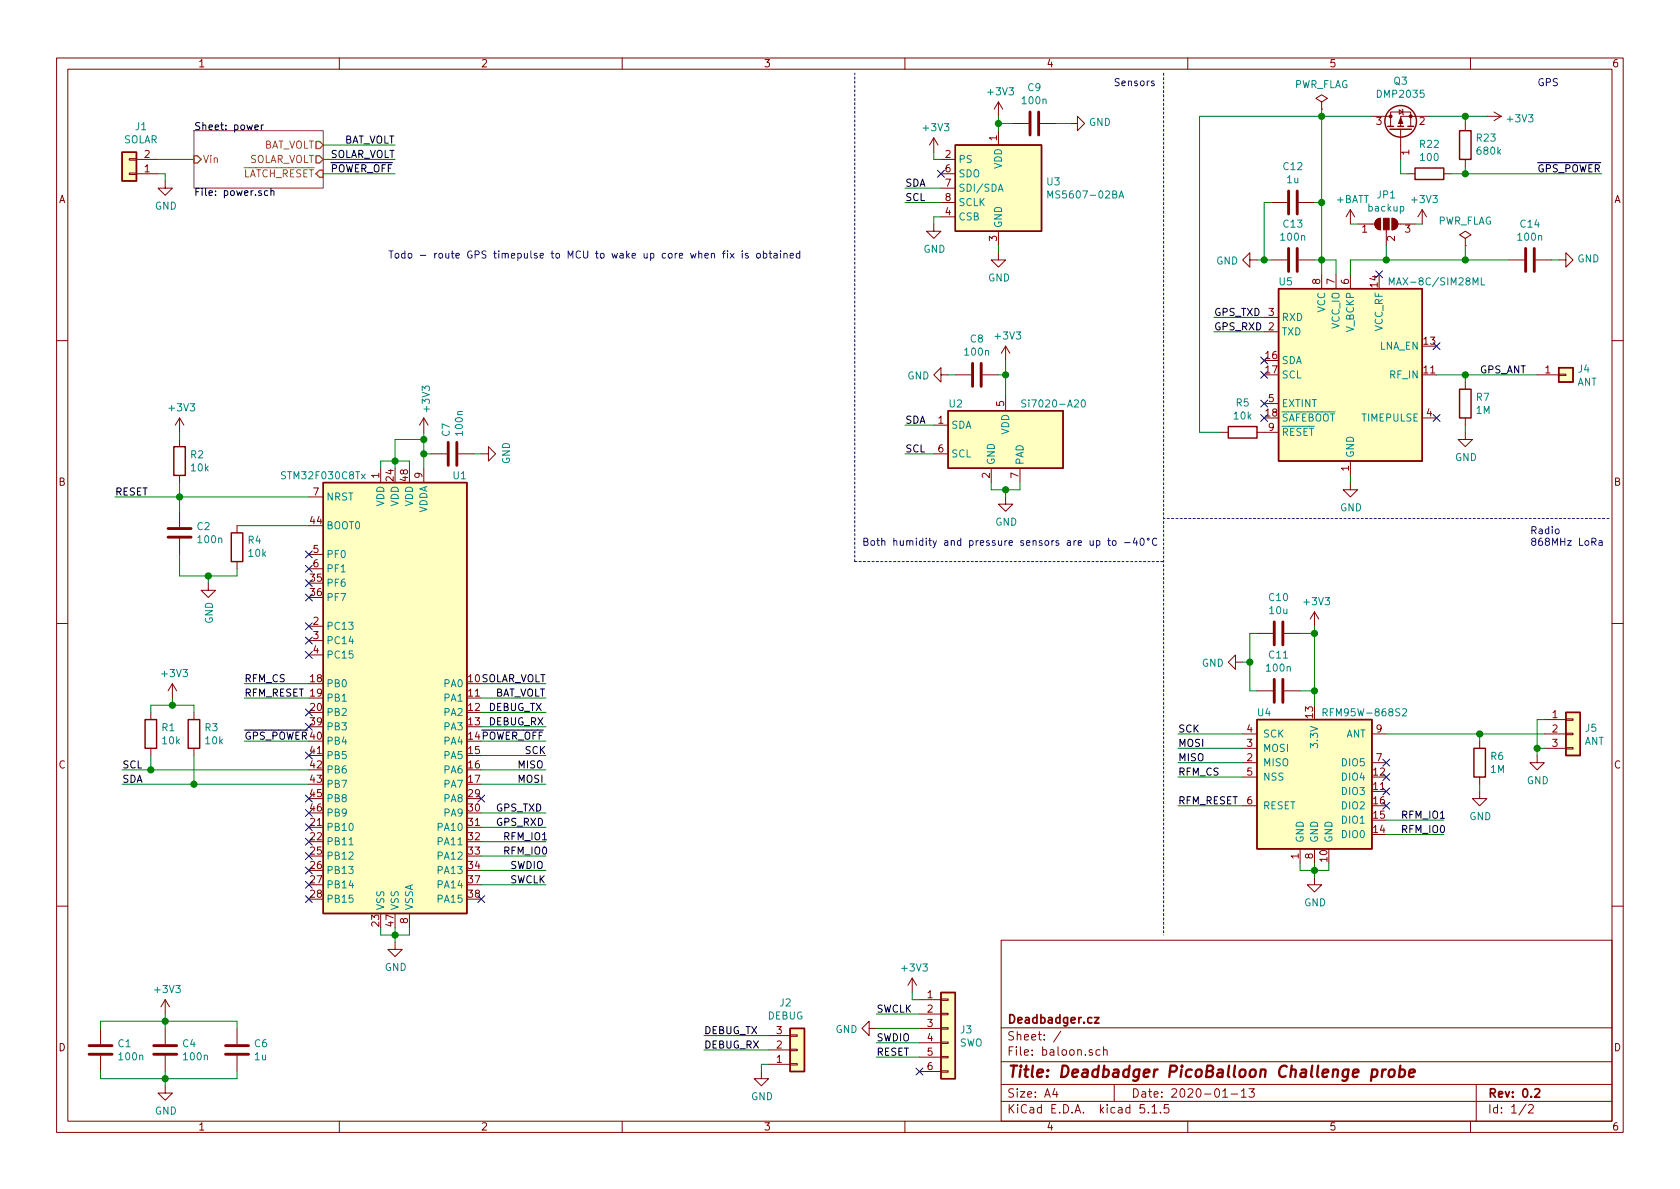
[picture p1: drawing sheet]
EESchema Schematic File Version 4
EELAYER 30 0
EELAYER END
$Descr A4 11693 8268
encoding utf-8
Sheet 1 2
Title "Deadbadger PicoBalloon Challenge probe"
Date "2020-01-13"
Rev "0.2"
Comp "Deadbadger.cz"
Comment1 ""
Comment2 ""
Comment3 ""
Comment4 ""
$EndDescr
$Comp
L Sensor_Pressure:MS5607-02BA U3
U 1 1
P 6950 1300
F 0 "U3" H 7280 1346 50  0000 L CNN
F 1 "MS5607-02BA" H 7280 1255 50  0000 L CNN
F 2 "Package_LGA:LGA-8_3x5mm_P1.25mm" H 6950 1300 50  0001 C CNN
F 3 "https://www.te.com/commerce/DocumentDelivery/DDEController?Action=showdoc&DocId=Data+Sheet%7FMS5607-02BA03%7FB2%7Fpdf%7FEnglish%7FENG_DS_MS5607-02BA03_B2.pdf%7FCAT-BLPS0035" H 6950 1300 50  0001 C CNN
	1    6950 1300
	1    0    0    -1  
$EndComp
$Comp
L power:GND #PWR0101
U 1 1
P 6950 1750
F 0 "#PWR0101" H 6950 1500 50  0001 C CNN
F 1 "GND" H 6955 1577 50  0000 C CNN
F 2 "" H 6950 1750 50  0001 C CNN
F 3 "" H 6950 1750 50  0001 C CNN
	1    6950 1750
	1    0    0    -1  
$EndComp
Wire Wire Line
	6950 1750 6950 1700
$Comp
L power:+3V3 #PWR0102
U 1 1
P 6950 800
F 0 "#PWR0102" H 6950 650 50  0001 C CNN
F 1 "+3V3" H 6965 973 50  0000 C CNN
F 2 "" H 6950 800 50  0001 C CNN
F 3 "" H 6950 800 50  0001 C CNN
	1    6950 800 
	1    0    0    -1  
$EndComp
Wire Wire Line
	6950 800  6950 850 
$Comp
L Device:C C9
U 1 1
P 7200 850
F 0 "C9" V 6948 850 50  0000 C CNN
F 1 "100n" V 7039 850 50  0000 C CNN
F 2 "Capacitor_SMD:C_0603_1608Metric" H 7238 700 50  0001 C CNN
F 3 "~" H 7200 850 50  0001 C CNN
	1    7200 850 
	0    1    1    0   
$EndComp
Wire Wire Line
	7050 850  6950 850 
Connection ~ 6950 850 
Wire Wire Line
	6950 850  6950 900 
$Comp
L power:GND #PWR0103
U 1 1
P 7450 850
F 0 "#PWR0103" H 7450 600 50  0001 C CNN
F 1 "GND" V 7455 722 50  0000 R CNN
F 2 "" H 7450 850 50  0001 C CNN
F 3 "" H 7450 850 50  0001 C CNN
	1    7450 850 
	0    -1   -1   0   
$EndComp
Wire Wire Line
	7450 850  7350 850 
$Comp
L power:GND #PWR0104
U 1 1
P 6500 1550
F 0 "#PWR0104" H 6500 1300 50  0001 C CNN
F 1 "GND" H 6505 1377 50  0000 C CNN
F 2 "" H 6500 1550 50  0001 C CNN
F 3 "" H 6500 1550 50  0001 C CNN
	1    6500 1550
	1    0    0    -1  
$EndComp
Wire Wire Line
	6500 1550 6500 1500
Wire Wire Line
	6500 1500 6550 1500
$Comp
L power:+3V3 #PWR0105
U 1 1
P 6500 1050
F 0 "#PWR0105" H 6500 900 50  0001 C CNN
F 1 "+3V3" H 6515 1223 50  0000 C CNN
F 2 "" H 6500 1050 50  0001 C CNN
F 3 "" H 6500 1050 50  0001 C CNN
	1    6500 1050
	1    0    0    -1  
$EndComp
Wire Wire Line
	6500 1050 6500 1100
Wire Wire Line
	6500 1100 6550 1100
Wire Wire Line
	6550 1300 6300 1300
Text Label 6300 1300 0    50   ~ 0
SDA
Wire Wire Line
	6550 1400 6300 1400
Text Label 6300 1400 0    50   ~ 0
SCL
NoConn ~ 6550 1200
$Comp
L Device:C C13
U 1 1
P 9000 1800
F 0 "C13" V 8748 1800 50  0000 C CNN
F 1 "100n" V 8839 1800 50  0000 C CNN
F 2 "Capacitor_SMD:C_0603_1608Metric" H 9038 1650 50  0001 C CNN
F 3 "~" H 9000 1800 50  0001 C CNN
	1    9000 1800
	0    1    1    0   
$EndComp
$Comp
L Device:C C12
U 1 1
P 9000 1400
F 0 "C12" V 8748 1400 50  0000 C CNN
F 1 "1u" V 8839 1400 50  0000 C CNN
F 2 "Capacitor_SMD:C_0603_1608Metric" H 9038 1250 50  0001 C CNN
F 3 "~" H 9000 1400 50  0001 C CNN
	1    9000 1400
	0    1    1    0   
$EndComp
Wire Wire Line
	9150 1400 9200 1400
Wire Wire Line
	9200 1400 9200 1800
Wire Wire Line
	9150 1800 9200 1800
Connection ~ 9200 1800
Wire Wire Line
	9200 1800 9200 1900
$Comp
L power:GND #PWR0109
U 1 1
P 8750 1800
F 0 "#PWR0109" H 8750 1550 50  0001 C CNN
F 1 "GND" V 8755 1672 50  0000 R CNN
F 2 "" H 8750 1800 50  0001 C CNN
F 3 "" H 8750 1800 50  0001 C CNN
	1    8750 1800
	0    1    1    0   
$EndComp
Wire Wire Line
	8750 1800 8800 1800
Wire Wire Line
	8800 1800 8800 1400
Wire Wire Line
	8800 1400 8850 1400
Connection ~ 8800 1800
Wire Wire Line
	8800 1800 8850 1800
Wire Wire Line
	8800 2300 8450 2300
Text Label 8450 2300 0    50   ~ 0
GPS_RXD
Wire Wire Line
	8800 2200 8450 2200
Text Label 8450 2200 0    50   ~ 0
GPS_TXD
$Comp
L Device:R R5
U 1 1
P 8650 3000
F 0 "R5" V 8443 3000 50  0000 C CNN
F 1 "10k" V 8534 3000 50  0000 C CNN
F 2 "Resistor_SMD:R_0603_1608Metric" V 8580 3000 50  0001 C CNN
F 3 "~" H 8650 3000 50  0001 C CNN
	1    8650 3000
	0    1    1    0   
$EndComp
$Comp
L power:GND #PWR0111
U 1 1
P 9400 3350
F 0 "#PWR0111" H 9400 3100 50  0001 C CNN
F 1 "GND" H 9405 3177 50  0000 C CNN
F 2 "" H 9400 3350 50  0001 C CNN
F 3 "" H 9400 3350 50  0001 C CNN
	1    9400 3350
	1    0    0    -1  
$EndComp
Wire Wire Line
	9400 3350 9400 3300
$Comp
L Connector_Generic:Conn_01x01 J4
U 1 1
P 10900 2600
F 0 "J4" H 10980 2642 50  0000 L CNN
F 1 "ANT" H 10980 2551 50  0000 L CNN
F 2 "Connector_Wire:SolderWirePad_1x01_Drill1mm" H 10900 2600 50  0001 C CNN
F 3 "~" H 10900 2600 50  0001 C CNN
	1    10900 2600
	1    0    0    -1  
$EndComp
Wire Wire Line
	10700 2600 10200 2600
$Comp
L Device:R R7
U 1 1
P 10200 2800
F 0 "R7" H 10270 2846 50  0000 L CNN
F 1 "1M" H 10270 2755 50  0000 L CNN
F 2 "Resistor_SMD:R_0603_1608Metric" V 10130 2800 50  0001 C CNN
F 3 "~" H 10200 2800 50  0001 C CNN
	1    10200 2800
	1    0    0    -1  
$EndComp
$Comp
L power:GND #PWR0112
U 1 1
P 10200 3000
F 0 "#PWR0112" H 10200 2750 50  0001 C CNN
F 1 "GND" H 10205 2827 50  0000 C CNN
F 2 "" H 10200 3000 50  0001 C CNN
F 3 "" H 10200 3000 50  0001 C CNN
	1    10200 3000
	1    0    0    -1  
$EndComp
Wire Wire Line
	10200 3000 10200 2950
Wire Wire Line
	10200 2650 10200 2600
Connection ~ 10200 2600
Wire Wire Line
	10200 2600 10000 2600
Wire Wire Line
	2650 3250 2650 3200
Wire Wire Line
	2650 3200 2750 3200
Wire Wire Line
	2850 3200 2850 3250
Wire Wire Line
	2750 3250 2750 3200
Connection ~ 2750 3200
Wire Wire Line
	2750 3200 2850 3200
$Comp
L Device:C C7
U 1 1
P 3150 3150
F 0 "C7" H 3265 3196 50  0000 L CNN
F 1 "100n" H 3265 3105 50  0000 L CNN
F 2 "Capacitor_SMD:C_0603_1608Metric" H 3188 3000 50  0001 C CNN
F 3 "~" H 3150 3150 50  0001 C CNN
	1    3150 3150
	0    -1   -1   0   
$EndComp
$Comp
L power:GND #PWR0117
U 1 1
P 3350 3150
F 0 "#PWR0117" H 3350 2900 50  0001 C CNN
F 1 "GND" H 3355 2977 50  0000 C CNN
F 2 "" H 3350 3150 50  0001 C CNN
F 3 "" H 3350 3150 50  0001 C CNN
	1    3350 3150
	0    -1   -1   0   
$EndComp
$Comp
L power:+3V3 #PWR0118
U 1 1
P 2950 3000
F 0 "#PWR0118" H 2950 2850 50  0001 C CNN
F 1 "+3V3" V 2965 3128 50  0000 L CNN
F 2 "" H 2950 3000 50  0001 C CNN
F 3 "" H 2950 3000 50  0001 C CNN
	1    2950 3000
	1    0    0    -1  
$EndComp
$Sheet
S 1350 900  900  400 
U 5E160485
F0 "power" 50
F1 "power.sch" 50
F2 "Vin" I L 1350 1100 50 
F3 "BAT_VOLT" O R 2250 1000 50 
F4 "SOLAR_VOLT" O R 2250 1100 50 
F5 "~LATCH_RESET" I R 2250 1200 50 
$EndSheet
Wire Wire Line
	3350 6150 3800 6150
Text Label 3550 6150 0    50   ~ 0
SWCLK
Wire Wire Line
	3350 6050 3800 6050
Text Label 3550 6050 0    50   ~ 0
SWDIO
Wire Wire Line
	2150 5350 1050 5350
Text Label 850  5350 0    50   ~ 0
SCL
Wire Wire Line
	2150 5450 1350 5450
Text Label 850  5450 0    50   ~ 0
SDA
$Comp
L Device:R R1
U 1 1
P 1050 5100
F 0 "R1" H 1120 5146 50  0000 L CNN
F 1 "10k" H 1120 5055 50  0000 L CNN
F 2 "Resistor_SMD:R_0603_1608Metric" V 980 5100 50  0001 C CNN
F 3 "~" H 1050 5100 50  0001 C CNN
	1    1050 5100
	1    0    0    -1  
$EndComp
$Comp
L Device:R R3
U 1 1
P 1350 5100
F 0 "R3" H 1420 5146 50  0000 L CNN
F 1 "10k" H 1420 5055 50  0000 L CNN
F 2 "Resistor_SMD:R_0603_1608Metric" V 1280 5100 50  0001 C CNN
F 3 "~" H 1350 5100 50  0001 C CNN
	1    1350 5100
	1    0    0    -1  
$EndComp
Wire Wire Line
	1050 5250 1050 5350
Connection ~ 1050 5350
Wire Wire Line
	1050 5350 850  5350
Wire Wire Line
	1350 5250 1350 5450
Connection ~ 1350 5450
Wire Wire Line
	1350 5450 850  5450
$Comp
L power:+3V3 #PWR0113
U 1 1
P 1200 4850
F 0 "#PWR0113" H 1200 4700 50  0001 C CNN
F 1 "+3V3" H 1215 5023 50  0000 C CNN
F 2 "" H 1200 4850 50  0001 C CNN
F 3 "" H 1200 4850 50  0001 C CNN
	1    1200 4850
	1    0    0    -1  
$EndComp
Wire Wire Line
	1200 4850 1200 4900
Wire Wire Line
	1200 4900 1050 4900
Wire Wire Line
	1050 4900 1050 4950
Wire Wire Line
	1200 4900 1350 4900
Wire Wire Line
	1350 4900 1350 4950
Connection ~ 1200 4900
Wire Wire Line
	3800 4750 3350 4750
Text Label 3350 4750 0    50   ~ 0
SOLAR_VOLT
Wire Wire Line
	3800 4850 3350 4850
Text Label 3450 4850 0    50   ~ 0
BAT_VOLT
$Comp
L RF_Module:RFM95W-868S2 U4
U 1 1
P 9150 5400
F 0 "U4" H 8800 5850 50  0000 C CNN
F 1 "RFM95W-868S2" H 9500 5850 50  0000 C CNN
F 2 "RF_Module:HOPERF_RFM9XW_SMD" H 5850 7050 50  0001 C CNN
F 3 "https://www.hoperf.com/data/upload/portal/20181127/5bfcbea20e9ef.pdf" H 5850 7050 50  0001 C CNN
	1    9150 5400
	1    0    0    -1  
$EndComp
Wire Wire Line
	8650 5100 8200 5100
Text Label 8200 5100 0    50   ~ 0
SCK
Wire Wire Line
	8650 5200 8200 5200
Text Label 8200 5200 0    50   ~ 0
MOSI
Wire Wire Line
	8650 5300 8200 5300
Text Label 8200 5300 0    50   ~ 0
MISO
Wire Wire Line
	8650 5400 8200 5400
Text Label 8200 5400 0    50   ~ 0
RFM_CS
Wire Wire Line
	8650 5600 8200 5600
Text Label 8200 5600 0    50   ~ 0
RFM_RESET
$Comp
L power:GND #PWR0114
U 1 1
P 9150 6100
F 0 "#PWR0114" H 9150 5850 50  0001 C CNN
F 1 "GND" H 9155 5927 50  0000 C CNN
F 2 "" H 9150 6100 50  0001 C CNN
F 3 "" H 9150 6100 50  0001 C CNN
	1    9150 6100
	1    0    0    -1  
$EndComp
Wire Wire Line
	9150 6100 9150 6050
Wire Wire Line
	9050 6000 9050 6050
Wire Wire Line
	9050 6050 9150 6050
Connection ~ 9150 6050
Wire Wire Line
	9150 6050 9150 6000
Wire Wire Line
	9250 6000 9250 6050
Wire Wire Line
	9250 6050 9150 6050
Wire Wire Line
	9650 5800 10050 5800
Text Label 9750 5800 0    50   ~ 0
RFM_IO0
Wire Wire Line
	9650 5700 10050 5700
Text Label 9750 5700 0    50   ~ 0
RFM_IO1
$Comp
L Connector_Generic:Conn_01x03 J5
U 1 1
P 10950 5100
F 0 "J5" H 11030 5142 50  0000 L CNN
F 1 "ANT" H 11030 5051 50  0000 L CNN
F 2 "Connector_Wire:SolderWirePad_1x03_P3.175mm_Drill0.8mm" H 10950 5100 50  0001 C CNN
F 3 "~" H 10950 5100 50  0001 C CNN
	1    10950 5100
	1    0    0    -1  
$EndComp
Wire Wire Line
	10750 5200 10700 5200
Wire Wire Line
	10700 5200 10700 5000
Wire Wire Line
	10700 5000 10750 5000
$Comp
L power:GND #PWR0115
U 1 1
P 10700 5250
F 0 "#PWR0115" H 10700 5000 50  0001 C CNN
F 1 "GND" H 10705 5077 50  0000 C CNN
F 2 "" H 10700 5250 50  0001 C CNN
F 3 "" H 10700 5250 50  0001 C CNN
	1    10700 5250
	1    0    0    -1  
$EndComp
Wire Wire Line
	10700 5250 10700 5200
Connection ~ 10700 5200
Wire Wire Line
	10750 5100 10300 5100
$Comp
L Device:R R6
U 1 1
P 10300 5300
F 0 "R6" H 10370 5346 50  0000 L CNN
F 1 "1M" H 10370 5255 50  0000 L CNN
F 2 "Resistor_SMD:R_0603_1608Metric" V 10230 5300 50  0001 C CNN
F 3 "~" H 10300 5300 50  0001 C CNN
	1    10300 5300
	1    0    0    -1  
$EndComp
Wire Wire Line
	10300 5100 10300 5150
Connection ~ 10300 5100
Wire Wire Line
	10300 5100 9650 5100
$Comp
L power:GND #PWR0119
U 1 1
P 10300 5500
F 0 "#PWR0119" H 10300 5250 50  0001 C CNN
F 1 "GND" H 10305 5327 50  0000 C CNN
F 2 "" H 10300 5500 50  0001 C CNN
F 3 "" H 10300 5500 50  0001 C CNN
	1    10300 5500
	1    0    0    -1  
$EndComp
Wire Wire Line
	10300 5500 10300 5450
NoConn ~ 9650 5300
NoConn ~ 9650 5400
NoConn ~ 9650 5500
NoConn ~ 9650 5600
$Comp
L power:+3V3 #PWR0120
U 1 1
P 9150 4350
F 0 "#PWR0120" H 9150 4200 50  0001 C CNN
F 1 "+3V3" H 9165 4523 50  0000 C CNN
F 2 "" H 9150 4350 50  0001 C CNN
F 3 "" H 9150 4350 50  0001 C CNN
	1    9150 4350
	1    0    0    -1  
$EndComp
Wire Wire Line
	9150 4350 9150 4400
$Comp
L Device:C C11
U 1 1
P 8900 4800
F 0 "C11" V 8648 4800 50  0000 C CNN
F 1 "100n" V 8739 4800 50  0000 C CNN
F 2 "Capacitor_SMD:C_0603_1608Metric" H 8938 4650 50  0001 C CNN
F 3 "~" H 8900 4800 50  0001 C CNN
	1    8900 4800
	0    1    1    0   
$EndComp
$Comp
L Device:C C10
U 1 1
P 8900 4400
F 0 "C10" V 8648 4400 50  0000 C CNN
F 1 "10u" V 8739 4400 50  0000 C CNN
F 2 "Capacitor_SMD:C_0603_1608Metric" H 8938 4250 50  0001 C CNN
F 3 "~" H 8900 4400 50  0001 C CNN
	1    8900 4400
	0    1    1    0   
$EndComp
Wire Wire Line
	9050 4400 9150 4400
Connection ~ 9150 4400
Wire Wire Line
	9150 4400 9150 4800
Wire Wire Line
	9050 4800 9150 4800
Connection ~ 9150 4800
Wire Wire Line
	9150 4800 9150 4900
$Comp
L power:GND #PWR0121
U 1 1
P 8650 4600
F 0 "#PWR0121" H 8650 4350 50  0001 C CNN
F 1 "GND" V 8655 4472 50  0000 R CNN
F 2 "" H 8650 4600 50  0001 C CNN
F 3 "" H 8650 4600 50  0001 C CNN
	1    8650 4600
	0    1    1    0   
$EndComp
Wire Wire Line
	8750 4400 8700 4400
Wire Wire Line
	8700 4400 8700 4600
Wire Wire Line
	8700 4800 8750 4800
Wire Wire Line
	8650 4600 8700 4600
Connection ~ 8700 4600
Wire Wire Line
	8700 4600 8700 4800
$Comp
L Device:R R4
U 1 1
P 1650 3800
F 0 "R4" H 1580 3754 50  0000 R CNN
F 1 "10k" H 1580 3845 50  0000 R CNN
F 2 "Resistor_SMD:R_0603_1608Metric" V 1580 3800 50  0001 C CNN
F 3 "~" H 1650 3800 50  0001 C CNN
	1    1650 3800
	-1   0    0    1   
$EndComp
$Comp
L power:GND #PWR0122
U 1 1
P 1450 4050
F 0 "#PWR0122" H 1450 3800 50  0001 C CNN
F 1 "GND" V 1455 3922 50  0000 R CNN
F 2 "" H 1450 4050 50  0001 C CNN
F 3 "" H 1450 4050 50  0001 C CNN
	1    1450 4050
	1    0    0    -1  
$EndComp
Wire Wire Line
	1650 4000 1650 3950
$Comp
L Device:R R2
U 1 1
P 1250 3200
F 0 "R2" H 1320 3246 50  0000 L CNN
F 1 "10k" H 1320 3155 50  0000 L CNN
F 2 "Resistor_SMD:R_0603_1608Metric" V 1180 3200 50  0001 C CNN
F 3 "~" H 1250 3200 50  0001 C CNN
	1    1250 3200
	1    0    0    -1  
$EndComp
$Comp
L Device:C C2
U 1 1
P 1250 3700
F 0 "C2" H 1365 3746 50  0000 L CNN
F 1 "100n" H 1365 3655 50  0000 L CNN
F 2 "Capacitor_SMD:C_0603_1608Metric" H 1288 3550 50  0001 C CNN
F 3 "~" H 1250 3700 50  0001 C CNN
	1    1250 3700
	1    0    0    -1  
$EndComp
Wire Wire Line
	1250 3450 1250 3350
Wire Wire Line
	1250 3450 2150 3450
Wire Wire Line
	1250 3450 1250 3550
Connection ~ 1250 3450
Wire Wire Line
	1650 3650 2150 3650
Wire Wire Line
	1650 4000 1450 4000
Wire Wire Line
	1250 4000 1250 3850
Wire Wire Line
	1450 4050 1450 4000
Connection ~ 1450 4000
Wire Wire Line
	1450 4000 1250 4000
$Comp
L power:+3V3 #PWR0123
U 1 1
P 1250 3000
F 0 "#PWR0123" H 1250 2850 50  0001 C CNN
F 1 "+3V3" H 1265 3173 50  0000 C CNN
F 2 "" H 1250 3000 50  0001 C CNN
F 3 "" H 1250 3000 50  0001 C CNN
	1    1250 3000
	1    0    0    -1  
$EndComp
Wire Wire Line
	1250 3000 1250 3050
Wire Wire Line
	1250 3450 800  3450
Text Label 800  3450 0    50   ~ 0
RESET
$Comp
L Connector_Generic:Conn_01x06 J3
U 1 1
P 6600 7150
F 0 "J3" H 6680 7142 50  0000 L CNN
F 1 "SWO" H 6680 7051 50  0000 L CNN
F 2 "Connector_PinHeader_1.27mm:PinHeader_2x03_P1.27mm_Vertical_SMD" H 6600 7150 50  0001 C CNN
F 3 "~" H 6600 7150 50  0001 C CNN
	1    6600 7150
	1    0    0    -1  
$EndComp
$Comp
L power:+3V3 #PWR0124
U 1 1
P 6350 6900
F 0 "#PWR0124" H 6350 6750 50  0001 C CNN
F 1 "+3V3" H 6365 7073 50  0000 C CNN
F 2 "" H 6350 6900 50  0001 C CNN
F 3 "" H 6350 6900 50  0001 C CNN
	1    6350 6900
	1    0    0    -1  
$EndComp
Wire Wire Line
	6350 6900 6350 6950
Wire Wire Line
	6350 6950 6400 6950
Wire Wire Line
	6400 7050 6100 7050
Text Label 6100 7050 0    50   ~ 0
SWCLK
Wire Wire Line
	6400 7150 6100 7150
Wire Wire Line
	6400 7250 6100 7250
Wire Wire Line
	6400 7350 6100 7350
Text Label 6100 7350 0    50   ~ 0
RESET
Text Label 6100 7250 0    50   ~ 0
SWDIO
$Comp
L power:GND #PWR0125
U 1 1
P 6100 7150
F 0 "#PWR0125" H 6100 6900 50  0001 C CNN
F 1 "GND" V 6105 7022 50  0000 R CNN
F 2 "" H 6100 7150 50  0001 C CNN
F 3 "" H 6100 7150 50  0001 C CNN
	1    6100 7150
	0    1    1    0   
$EndComp
NoConn ~ 6400 7450
$Comp
L Connector_Generic:Conn_01x03 J2
U 1 1
P 5550 7300
F 0 "J2" H 5468 6975 50  0000 C CNN
F 1 "DEBUG" H 5468 7066 50  0000 C CNN
F 2 "Connector_PinSocket_1.00mm:PinSocket_1x03_P1.00mm_Vertical_SMD_Pin1Left" H 5550 7300 50  0001 C CNN
F 3 "~" H 5550 7300 50  0001 C CNN
	1    5550 7300
	1    0    0    1   
$EndComp
$Comp
L power:GND #PWR0126
U 1 1
P 5300 7450
F 0 "#PWR0126" H 5300 7200 50  0001 C CNN
F 1 "GND" H 5305 7277 50  0000 C CNN
F 2 "" H 5300 7450 50  0001 C CNN
F 3 "" H 5300 7450 50  0001 C CNN
	1    5300 7450
	1    0    0    -1  
$EndComp
Wire Wire Line
	5300 7450 5300 7400
Wire Wire Line
	5300 7400 5350 7400
Wire Wire Line
	5350 7300 4900 7300
Text Label 4900 7300 0    50   ~ 0
DEBUG_RX
Wire Wire Line
	5350 7200 4900 7200
Text Label 4900 7200 0    50   ~ 0
DEBUG_TX
$Comp
L Device:C C1
U 1 1
P 700 7300
F 0 "C1" H 815 7346 50  0000 L CNN
F 1 "100n" H 815 7255 50  0000 L CNN
F 2 "Capacitor_SMD:C_0603_1608Metric" H 738 7150 50  0001 C CNN
F 3 "~" H 700 7300 50  0001 C CNN
	1    700  7300
	1    0    0    -1  
$EndComp
$Comp
L Device:C C4
U 1 1
P 1150 7300
F 0 "C4" H 1265 7346 50  0000 L CNN
F 1 "100n" H 1265 7255 50  0000 L CNN
F 2 "Capacitor_SMD:C_0603_1608Metric" H 1188 7150 50  0001 C CNN
F 3 "~" H 1150 7300 50  0001 C CNN
	1    1150 7300
	1    0    0    -1  
$EndComp
$Comp
L Device:C C6
U 1 1
P 1650 7300
F 0 "C6" H 1765 7346 50  0000 L CNN
F 1 "1u" H 1765 7255 50  0000 L CNN
F 2 "Capacitor_SMD:C_0603_1608Metric" H 1688 7150 50  0001 C CNN
F 3 "~" H 1650 7300 50  0001 C CNN
	1    1650 7300
	1    0    0    -1  
$EndComp
Wire Wire Line
	700  7150 700  7100
Wire Wire Line
	1650 7100 1650 7150
Wire Wire Line
	700  7450 700  7500
Wire Wire Line
	1650 7500 1650 7450
Wire Wire Line
	1150 7500 1150 7450
Connection ~ 1150 7500
Wire Wire Line
	1150 7150 1150 7100
Connection ~ 1150 7100
$Comp
L power:+3V3 #PWR0127
U 1 1
P 1150 7050
F 0 "#PWR0127" H 1150 6900 50  0001 C CNN
F 1 "+3V3" H 1165 7223 50  0000 C CNN
F 2 "" H 1150 7050 50  0001 C CNN
F 3 "" H 1150 7050 50  0001 C CNN
	1    1150 7050
	1    0    0    -1  
$EndComp
Wire Wire Line
	2650 6450 2650 6500
Wire Wire Line
	2650 6500 2750 6500
Wire Wire Line
	2850 6500 2850 6450
Wire Wire Line
	2750 6450 2750 6500
Connection ~ 2750 6500
Wire Wire Line
	2750 6500 2850 6500
$Comp
L power:GND #PWR0129
U 1 1
P 2750 6550
F 0 "#PWR0129" H 2750 6300 50  0001 C CNN
F 1 "GND" H 2755 6377 50  0000 C CNN
F 2 "" H 2750 6550 50  0001 C CNN
F 3 "" H 2750 6550 50  0001 C CNN
	1    2750 6550
	1    0    0    -1  
$EndComp
Wire Wire Line
	2750 6550 2750 6500
$Comp
L Device:C C14
U 1 1
P 10650 1800
F 0 "C14" V 10398 1800 50  0000 C CNN
F 1 "100n" V 10489 1800 50  0000 C CNN
F 2 "Capacitor_SMD:C_0603_1608Metric" H 10688 1650 50  0001 C CNN
F 3 "~" H 10650 1800 50  0001 C CNN
	1    10650 1800
	0    1    1    0   
$EndComp
$Comp
L power:GND #PWR0131
U 1 1
P 10850 1800
F 0 "#PWR0131" H 10850 1550 50  0001 C CNN
F 1 "GND" V 10855 1672 50  0000 R CNN
F 2 "" H 10850 1800 50  0001 C CNN
F 3 "" H 10850 1800 50  0001 C CNN
	1    10850 1800
	0    -1   -1   0   
$EndComp
Wire Wire Line
	10850 1800 10800 1800
Text Notes 10650 3800 0    50   ~ 0
Radio\n868MHz LoRa
$Comp
L RF_GPS:MAX-8C U5
U 1 1
P 9400 2600
F 0 "U5" H 8950 3250 50  0000 C CNN
F 1 "MAX-8C/SIM28ML" H 10000 3250 50  0000 C CNN
F 2 "RF_GPS:ublox_MAX" H 9800 1950 50  0001 C CNN
F 3 "https://www.u-blox.com/sites/default/files/MAX-8_DataSheet_%28UBX-16000093%29.pdf" H 9400 2600 50  0001 C CNN
	1    9400 2600
	1    0    0    -1  
$EndComp
Wire Wire Line
	9300 1900 9300 1800
Wire Wire Line
	9300 1800 9200 1800
NoConn ~ 8800 2500
NoConn ~ 8800 2600
NoConn ~ 8800 2800
NoConn ~ 8800 2900
NoConn ~ 10000 2400
NoConn ~ 10000 2900
Text Notes 10700 600  0    50   ~ 0
GPS
NoConn ~ 9600 1900
Wire Wire Line
	2250 1000 2750 1000
Text Label 2400 1000 0    50   ~ 0
BAT_VOLT
Wire Wire Line
	2250 1100 2750 1100
Text Label 2300 1100 0    50   ~ 0
SOLAR_VOLT
Wire Wire Line
	2250 1200 2750 1200
Text Label 2300 1200 0    50   ~ 0
~POWER_OFF
Wire Wire Line
	3800 5150 3350 5150
Text Label 3350 5150 0    50   ~ 0
~POWER_OFF
Wire Wire Line
	3800 5950 3350 5950
Text Label 3500 5850 0    50   ~ 0
RFM_IO1
Text Label 3500 5950 0    50   ~ 0
RFM_IO0
Wire Wire Line
	3800 5850 3350 5850
Wire Wire Line
	1700 4750 2150 4750
Text Label 1700 4750 0    50   ~ 0
RFM_CS
Wire Wire Line
	1700 4850 2150 4850
Text Label 1700 4850 0    50   ~ 0
RFM_RESET
Wire Wire Line
	1100 1100 1350 1100
Wire Wire Line
	1150 1200 1100 1200
$Comp
L power:GND #PWR0132
U 1 1
P 1150 1250
F 0 "#PWR0132" H 1150 1000 50  0001 C CNN
F 1 "GND" H 1155 1077 50  0000 C CNN
F 2 "" H 1150 1250 50  0001 C CNN
F 3 "" H 1150 1250 50  0001 C CNN
	1    1150 1250
	1    0    0    -1  
$EndComp
Wire Wire Line
	1150 1250 1150 1200
Wire Notes Line
	8100 500  8100 6500
Wire Notes Line
	5950 3900 5950 500 
Text Notes 7750 600  0    50   ~ 0
Sensors
Connection ~ 9200 1400
NoConn ~ 2150 3850
NoConn ~ 2150 3950
NoConn ~ 2150 4050
NoConn ~ 2150 4150
NoConn ~ 2150 4350
NoConn ~ 2150 4450
NoConn ~ 2150 4550
NoConn ~ 2150 5050
NoConn ~ 2150 5250
NoConn ~ 2150 5550
NoConn ~ 2150 6150
NoConn ~ 2150 6250
NoConn ~ 3350 6250
$Comp
L power:+3V3 #PWR0107
U 1 1
P 10350 800
F 0 "#PWR0107" H 10350 650 50  0001 C CNN
F 1 "+3V3" V 10365 928 50  0000 L CNN
F 2 "" H 10350 800 50  0001 C CNN
F 3 "" H 10350 800 50  0001 C CNN
	1    10350 800 
	0    1    1    0   
$EndComp
Wire Wire Line
	10350 800  10200 800 
$Comp
L power:+BATT #PWR0108
U 1 1
P 9400 1550
F 0 "#PWR0108" H 9400 1400 50  0001 C CNN
F 1 "+BATT" H 9415 1723 50  0000 C CNN
F 2 "" H 9400 1550 50  0001 C CNN
F 3 "" H 9400 1550 50  0001 C CNN
	1    9400 1550
	1    0    0    -1  
$EndComp
Wire Wire Line
	9200 800  9550 800 
Wire Wire Line
	1700 5150 2150 5150
Text Label 1700 5150 0    50   ~ 0
~GPS_POWER
NoConn ~ 2150 5950
NoConn ~ 2150 5650
NoConn ~ 3350 5550
NoConn ~ 2150 6050
NoConn ~ 2150 4950
$Comp
L Sensor_Humidity:Si7020-A20 U2
U 1 1
P 7000 3050
F 0 "U2" H 6600 3300 50  0000 L CNN
F 1 "Si7020-A20" H 7100 3300 50  0000 L CNN
F 2 "Package_DFN_QFN:DFN-6-1EP_3x3mm_P1mm_EP1.5x2.4mm" H 7000 2650 50  0001 C CNN
F 3 "https://www.silabs.com/documents/public/data-sheets/Si7020-A20.pdf" H 6800 3350 50  0001 C CNN
	1    7000 3050
	1    0    0    -1  
$EndComp
$Comp
L power:+3V3 #PWR0130
U 1 1
P 7000 2500
F 0 "#PWR0130" H 7000 2350 50  0001 C CNN
F 1 "+3V3" H 7015 2673 50  0000 C CNN
F 2 "" H 7000 2500 50  0001 C CNN
F 3 "" H 7000 2500 50  0001 C CNN
	1    7000 2500
	1    0    0    -1  
$EndComp
Wire Wire Line
	7000 2500 7000 2600
$Comp
L power:GND #PWR0143
U 1 1
P 7000 3450
F 0 "#PWR0143" H 7000 3200 50  0001 C CNN
F 1 "GND" H 7005 3277 50  0000 C CNN
F 2 "" H 7000 3450 50  0001 C CNN
F 3 "" H 7000 3450 50  0001 C CNN
	1    7000 3450
	1    0    0    -1  
$EndComp
Wire Wire Line
	7000 3450 7000 3400
Wire Wire Line
	7000 3400 6900 3400
Wire Wire Line
	6900 3400 6900 3350
Wire Wire Line
	7000 3400 7100 3400
Wire Wire Line
	7100 3400 7100 3350
Connection ~ 7000 3400
Wire Wire Line
	6500 2950 6300 2950
Text Label 6300 2950 0    50   ~ 0
SDA
Wire Wire Line
	6500 3150 6300 3150
Text Label 6300 3150 0    50   ~ 0
SCL
$Comp
L Device:C C8
U 1 1
P 6800 2600
F 0 "C8" V 6548 2600 50  0000 C CNN
F 1 "100n" V 6639 2600 50  0000 C CNN
F 2 "Capacitor_SMD:C_0603_1608Metric" H 6838 2450 50  0001 C CNN
F 3 "~" H 6800 2600 50  0001 C CNN
	1    6800 2600
	0    1    1    0   
$EndComp
Wire Wire Line
	6950 2600 7000 2600
Connection ~ 7000 2600
Wire Wire Line
	7000 2600 7000 2750
Wire Notes Line
	11200 3600 8100 3600
Wire Notes Line
	5950 3900 8100 3900
Text Notes 6000 3800 0    50   ~ 0
Both humidity and pressure sensors are up to -40°C
$Comp
L Device:Q_PMOS_GSD Q3
U 1 1
P 9750 900
F 0 "Q3" V 10092 900 50  0000 C CNN
F 1 "DMP2035" V 10001 900 50  0000 C CNN
F 2 "Package_TO_SOT_SMD:SOT-23" H 9950 1000 50  0001 C CNN
F 3 "~" H 9750 900 50  0001 C CNN
	1    9750 900 
	0    -1   -1   0   
$EndComp
$Comp
L Device:R R22
U 1 1
P 9950 1200
F 0 "R22" V 9743 1200 50  0000 C CNN
F 1 "100" V 9834 1200 50  0000 C CNN
F 2 "Resistor_SMD:R_0603_1608Metric" V 9880 1200 50  0001 C CNN
F 3 "~" H 9950 1200 50  0001 C CNN
	1    9950 1200
	0    1    1    0   
$EndComp
Wire Wire Line
	10100 1200 10200 1200
Text Label 10700 1200 0    50   ~ 0
~GPS_POWER
NoConn ~ 2150 5850
Wire Wire Line
	10200 800  10200 850 
Connection ~ 10200 800 
Wire Wire Line
	10200 800  9950 800 
Wire Wire Line
	9750 1200 9750 1100
$Comp
L Device:R R23
U 1 1
P 10200 1000
F 0 "R23" H 10130 954 50  0000 R CNN
F 1 "680k" H 10130 1045 50  0000 R CNN
F 2 "Resistor_SMD:R_0603_1608Metric" V 10130 1000 50  0001 C CNN
F 3 "~" H 10200 1000 50  0001 C CNN
	1    10200 1000
	-1   0    0    1   
$EndComp
Wire Wire Line
	9750 1200 9800 1200
Wire Wire Line
	10200 1150 10200 1200
Connection ~ 10200 1200
Wire Wire Line
	10200 1200 11150 1200
$Comp
L power:PWR_FLAG #FLG0105
U 1 1
P 9200 750
F 0 "#FLG0105" H 9200 825 50  0001 C CNN
F 1 "PWR_FLAG" H 9200 923 50  0000 C CNN
F 2 "" H 9200 750 50  0001 C CNN
F 3 "~" H 9200 750 50  0001 C CNN
	1    9200 750 
	1    0    0    -1  
$EndComp
Wire Wire Line
	9200 750  9200 800 
Connection ~ 9200 800 
Wire Wire Line
	9200 800  9200 1400
$Comp
L power:GND #PWR0106
U 1 1
P 6600 2600
F 0 "#PWR0106" H 6600 2350 50  0001 C CNN
F 1 "GND" V 6605 2472 50  0000 R CNN
F 2 "" H 6600 2600 50  0001 C CNN
F 3 "" H 6600 2600 50  0001 C CNN
	1    6600 2600
	0    1    1    0   
$EndComp
Wire Wire Line
	6600 2600 6650 2600
Wire Wire Line
	8350 3000 8350 800 
Wire Wire Line
	8350 800  9200 800 
Wire Wire Line
	8350 3000 8500 3000
Wire Wire Line
	700  7100 1150 7100
Wire Wire Line
	700  7500 1150 7500
$Comp
L power:GND #PWR0128
U 1 1
P 1150 7550
F 0 "#PWR0128" H 1150 7300 50  0001 C CNN
F 1 "GND" H 1155 7377 50  0000 C CNN
F 2 "" H 1150 7550 50  0001 C CNN
F 3 "" H 1150 7550 50  0001 C CNN
	1    1150 7550
	1    0    0    -1  
$EndComp
Wire Wire Line
	1150 7550 1150 7500
Wire Wire Line
	1150 7050 1150 7100
Text Label 10300 2600 0    50   ~ 0
GPS_ANT
Wire Wire Line
	3350 5650 3800 5650
Text Label 3450 5650 0    50   ~ 0
GPS_TXD
Wire Wire Line
	3350 5750 3800 5750
Text Label 3450 5750 0    50   ~ 0
GPS_RXD
Wire Wire Line
	3350 4950 3800 4950
Text Label 3400 5050 0    50   ~ 0
DEBUG_RX
Text Label 3400 4950 0    50   ~ 0
DEBUG_TX
Wire Wire Line
	3350 5050 3800 5050
Wire Wire Line
	2950 3000 2950 3050
Wire Wire Line
	3350 3150 3300 3150
Wire Wire Line
	3000 3150 2950 3150
Connection ~ 2950 3150
Wire Wire Line
	2950 3150 2950 3250
$Comp
L MCU_ST_STM32F0:STM32F030C8Tx U1
U 1 1
P 2750 4850
F 0 "U1" H 3200 6400 50  0000 C CNN
F 1 "STM32F030C8Tx" H 2250 6400 50  0000 C CNN
F 2 "Package_QFP:LQFP-48_7x7mm_P0.5mm" H 2250 3350 50  0001 R CNN
F 3 "http://www.st.com/st-web-ui/static/active/en/resource/technical/document/datasheet/DM00088500.pdf" H 2750 4850 50  0001 C CNN
	1    2750 4850
	1    0    0    -1  
$EndComp
Wire Wire Line
	2750 3050 2950 3050
Wire Wire Line
	2750 3050 2750 3200
Connection ~ 2950 3050
Wire Wire Line
	2950 3050 2950 3150
$Comp
L Connector_Generic:Conn_01x02 J1
U 1 1
P 900 1200
F 0 "J1" H 818 875 50  0000 C CNN
F 1 "SOLAR" H 818 966 50  0000 C CNN
F 2 "Connector_PinHeader_2.54mm:PinHeader_1x02_P2.54mm_Vertical" H 900 1200 50  0001 C CNN
F 3 "~" H 900 1200 50  0001 C CNN
	1    900  1200
	-1   0    0    1   
$EndComp
$Comp
L power:+3V3 #PWR01
U 1 1
P 9900 1550
F 0 "#PWR01" H 9900 1400 50  0001 C CNN
F 1 "+3V3" H 9915 1723 50  0000 C CNN
F 2 "" H 9900 1550 50  0001 C CNN
F 3 "" H 9900 1550 50  0001 C CNN
	1    9900 1550
	1    0    0    -1  
$EndComp
Wire Wire Line
	9450 1550 9400 1550
Wire Wire Line
	9900 1550 9850 1550
Wire Wire Line
	10500 1800 10200 1800
Wire Wire Line
	9650 1800 9650 1700
Wire Wire Line
	9650 1800 9400 1800
Wire Wire Line
	9400 1800 9400 1900
Connection ~ 9650 1800
$Comp
L power:PWR_FLAG #FLG0104
U 1 1
P 10200 1700
F 0 "#FLG0104" H 10200 1775 50  0001 C CNN
F 1 "PWR_FLAG" H 10200 1873 50  0000 C CNN
F 2 "" H 10200 1700 50  0001 C CNN
F 3 "~" H 10200 1700 50  0001 C CNN
	1    10200 1700
	1    0    0    -1  
$EndComp
Wire Wire Line
	10200 1700 10200 1800
Connection ~ 10200 1800
Wire Wire Line
	10200 1800 9650 1800
Wire Wire Line
	1150 7500 1650 7500
Wire Wire Line
	1150 7100 1650 7100
NoConn ~ 2150 5750
Text Label 3600 5450 0    50   ~ 0
MOSI
Text Label 3600 5350 0    50   ~ 0
MISO
Text Label 3650 5250 0    50   ~ 0
SCK
Wire Wire Line
	3350 5450 3800 5450
Wire Wire Line
	3350 5350 3800 5350
Wire Wire Line
	3350 5250 3800 5250
$Comp
L Jumper:SolderJumper_3_Open JP1
U 1 1
P 9650 1550
F 0 "JP1" H 9650 1755 50  0000 C CNN
F 1 "backup" H 9650 1664 50  0000 C CNN
F 2 "Jumper:SolderJumper-3_P1.3mm_Open_RoundedPad1.0x1.5mm" H 9650 1550 50  0001 C CNN
F 3 "~" H 9650 1550 50  0001 C CNN
	1    9650 1550
	1    0    0    -1  
$EndComp
$EndSCHEMATC
